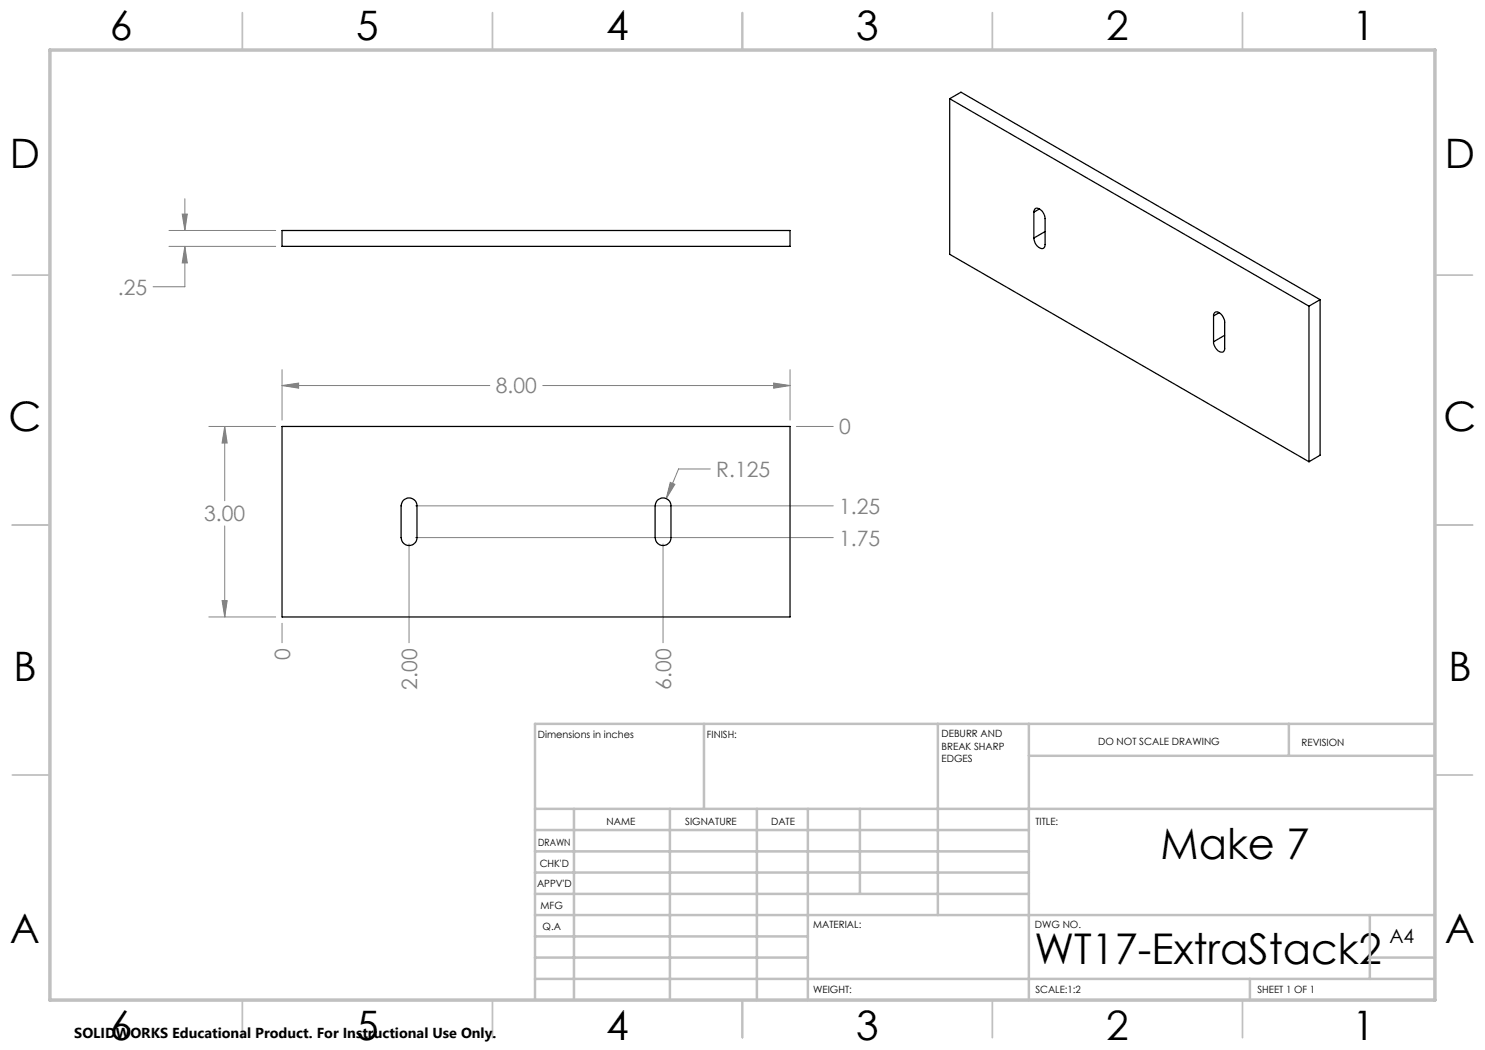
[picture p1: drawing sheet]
<svg xmlns="http://www.w3.org/2000/svg" width="297mm" height="210mm" viewBox="0 0 297 210" stroke-linecap="round" stroke-linejoin="round" font-family="sans-serif">
<g fill="none" stroke="#808080" stroke-width=".2">
<path d="M37 39.7v6.4M33.8 49.3h21.3M33.8 46.1h21.3M36.4 42.8h1.1l-.5 3.3zM37 49.3l.5 3.3h-1.1zM37 49.3v8.1h-6.4M56.4 77.1l3.3-.5v1zM56.4 73.9v10.1M56.4 77.1h41.6M108.5 77.1h49.5M154.7 76.6l3.3 .5-3.3 .5zM158 73.9v10.1"/>
<path d="M41.8 85.3h13.3M44.9 85.3l.5 3.3h-1zM44.9 85.3v14.8M134.1 96.5l.9 .4-1.8 2.8zM142.1 93.8h-6.4l-2.5 5.9M159.3 85.3h7.4M44.9 105.2v18.2M81.8 108.8v19.7M83.1 101.2h83.6M83.1 107.5h83.6M132.6 108.8v19.7M41.8 123.4h13.3"/>
<path d="M44.4 120.1h1l-.5 3.3zM56.4 124.7v3.8"/>
</g>
<g fill="none" stroke="#c0c0c0" stroke-width=".35">
<path d="M48.5 2.5v7.5M98.5 2.5v7.5M148.5 2.5v7.5M198.5 2.5v7.5M248.5 2.5v7.5M2.5 55h7.5M287 55h7.5M2.5 105h7.5M287 105h7.5M2.5 155h7.5M287 155h7.5M48.5 200v7.5"/>
<path d="M98.5 200v7.5M148.5 200v7.5M198.5 200v7.5M248.5 200v7.5"/>
</g>
<g fill="none" stroke="#c0c0c0" stroke-width=".5">
<path d="M140.8 144.8v17M187.6 144.8v38.2M205.8 144.8v55.2M205.8 151.2h81.2M257.8 144.8v6.4M287 144.8h-180v55.2M107 161.8h180M107 178.8h98.8M107 174.5h98.8M107 170.3h98.8M107 166h98.8M114.8 161.8v38.2"/>
<path d="M134 161.8v38.2M151.4 161.8v38.2M161.6 161.8v38.2M172 161.8v17M107 195.8h180M107 191.5h54.6M107 187.3h54.6M107 183h180M250 195.8v4.2M274 191.5h13M274 183v12.8"/>
</g>
<path d="M10 10h277v190h-277z" fill="none" stroke="#c0c0c0" stroke-width=".7"/>
<path d="M154.7 76.6l3.3 .5-3.3 .5zM56.4 77.1l3.3-.5v1zM44.9 85.3l.5 3.3h-1zM44.4 120.1h1l-.5 3.3zM134.1 96.5l-.9 3.2 1.8-2.8zM37 49.3l.5 3.3h-1.1zM36.4 42.8h1.1l-.5 3.3z" fill="#808080"/>
<g fill="none" stroke="#000" stroke-width=".25">
<path d="M189.9 19.7v31.2l71.9 41.4M189.9 19.7l71.9 41.5M189.9 19.7l2.3-1.3 71.8 41.5M56.4 46.1h101.6v3.2h-101.6zM206.8 42.4a.74 .74 0 0 1 .5-.8 .74 .74 0 0 1 .8 .4l.5 .5 .4 .9v5.5a.74 .74 0 0 1-.5 .8 .74 .74 0 0 1-.9-.3l-.6-.8-.2-1M206.8 42.4v5.2M207.9 41.8l-1.1 .6M209 46.3l-2.2 1.3M264 59.9v31.1l-2.2 1.3M264 59.9l-2.2 1.3M242.7 63.2a.74 .74 0 0 1 .5-.8 .74 .74 0 0 1 .9 .3l.4 .5 .4 1v5.5a.74 .74 0 0 1-.5 .8 .74 .74 0 0 1-.8-.4l-.6-.8-.3-.9M242.7 63.2v5.2"/>
<path d="M243.8 62.5l-1.1 .7M244.9 67.1l-2.2 1.3M261.8 61.2v31.1M56.4 85.3h101.6v38.1h-101.6zM80.8 99.9a1.59 1.59 0 0 1 1.7-.2 1.59 1.59 0 0 1 .9 1.5v6.3a1.59 1.59 0 0 1-1.6 1.6 1.59 1.59 0 0 1-1.6-1.6v-6.3l.2-.7zM131.6 99.9a1.59 1.59 0 0 1 1.7-.2 1.59 1.59 0 0 1 .9 1.5v6.3a1.59 1.59 0 0 1-1.6 1.6 1.59 1.59 0 0 1-1.6-1.6v-6.3l.2-.7z"/>
</g>
<g font-size="8.5">
<text x="232.1" y="171.8">Make 7</text>
<text x="206.9" y="192.7">WT17-ExtraStack2</text>
</g>
<g font-size="8.1">
<text x="22" y="8">6</text>
<text x="71.2" y="8">5</text>
<text x="121.2" y="8">4</text>
<text x="171.3" y="8">3</text>
<text x="221.3" y="8">2</text>
<text x="270.5" y="8">1</text>
<text x="2" y="33.6">D</text>
<text x="289" y="33.6">D</text>
<text x="1.7" y="86.1">C</text>
<text x="288.7" y="86.1">C</text>
<text x="2.7" y="136.1">B</text>
<text x="289.7" y="136.1">B</text>
<text x="2" y="188.6">A</text>
<text x="289" y="188.6">A</text>
<text x="22" y="208">6</text>
<text x="71.2" y="208">5</text>
<text x="121.2" y="208">4</text>
<text x="171.3" y="208">3</text>
<text x="221.3" y="208">2</text>
<text x="270.5" y="208">1</text>
</g>
<g font-size="4.2" fill="#808080">
<text x="23.6" y="59">.25</text>
<text x="99.2" y="78.7">8.00</text>
<text x="167.8" y="86.9">0</text>
<text x="143.3" y="95.4">R.125</text>
<text x="40.8" y="104.2">3.00</text>
<text x="167.8" y="102.8">1.25</text>
<text x="167.8" y="109.1">1.75</text>
<text x="58" y="132.1" transform="rotate(-90 58 132.1)">0</text>
<text x="83.4" y="137.9" transform="rotate(-90 83.4 137.9)">2.00</text>
<text x="134.2" y="137.9" transform="rotate(-90 134.2 137.9)">6.00</text>
</g>
<text font-size="3.9" x="277.9" y="188.5">A4</text>
<text font-size="2.9" x="14.9" y="207.6">SOLIDWORKS Educational Product. For Instructional Use Only.</text>
<g font-size="2">
<text x="107.6" y="147.6">Dimensions in inches</text>
<text x="141.4" y="147.6">FINISH:</text>
<text x="188.3" y="147.5">DEBURR AND</text>
<text x="188.3" y="150">BREAK SHARP</text>
<text x="219.6" y="149">DO NOT SCALE DRAWING</text>
<text x="260.3" y="149.2">REVISION</text>
<text x="188.3" y="152.5">EDGES</text>
<text x="121.3" y="165">NAME</text>
<text x="137" y="164.9">SIGNATURE</text>
<text x="154.2" y="164.9">DATE</text>
<text x="207.1" y="164.9">TITLE:</text>
<text x="107.6" y="169.1">DRAWN</text>
<text x="107.9" y="173.3">CHK'D</text>
<text x="107.4" y="177.4">APPV'D</text>
<text x="108.1" y="181.8">MFG</text>
<text x="108.5" y="186">Q.A</text>
<text x="162.6" y="185.5">MATERIAL:</text>
<text x="207" y="185.5">DWG NO.</text>
<text x="162.6" y="198.5">WEIGHT:</text>
<text x="207.1" y="198.6">SCALE:1:2</text>
<text x="251.5" y="198.6">SHEET 1 OF 1</text>
</g>
</svg>
